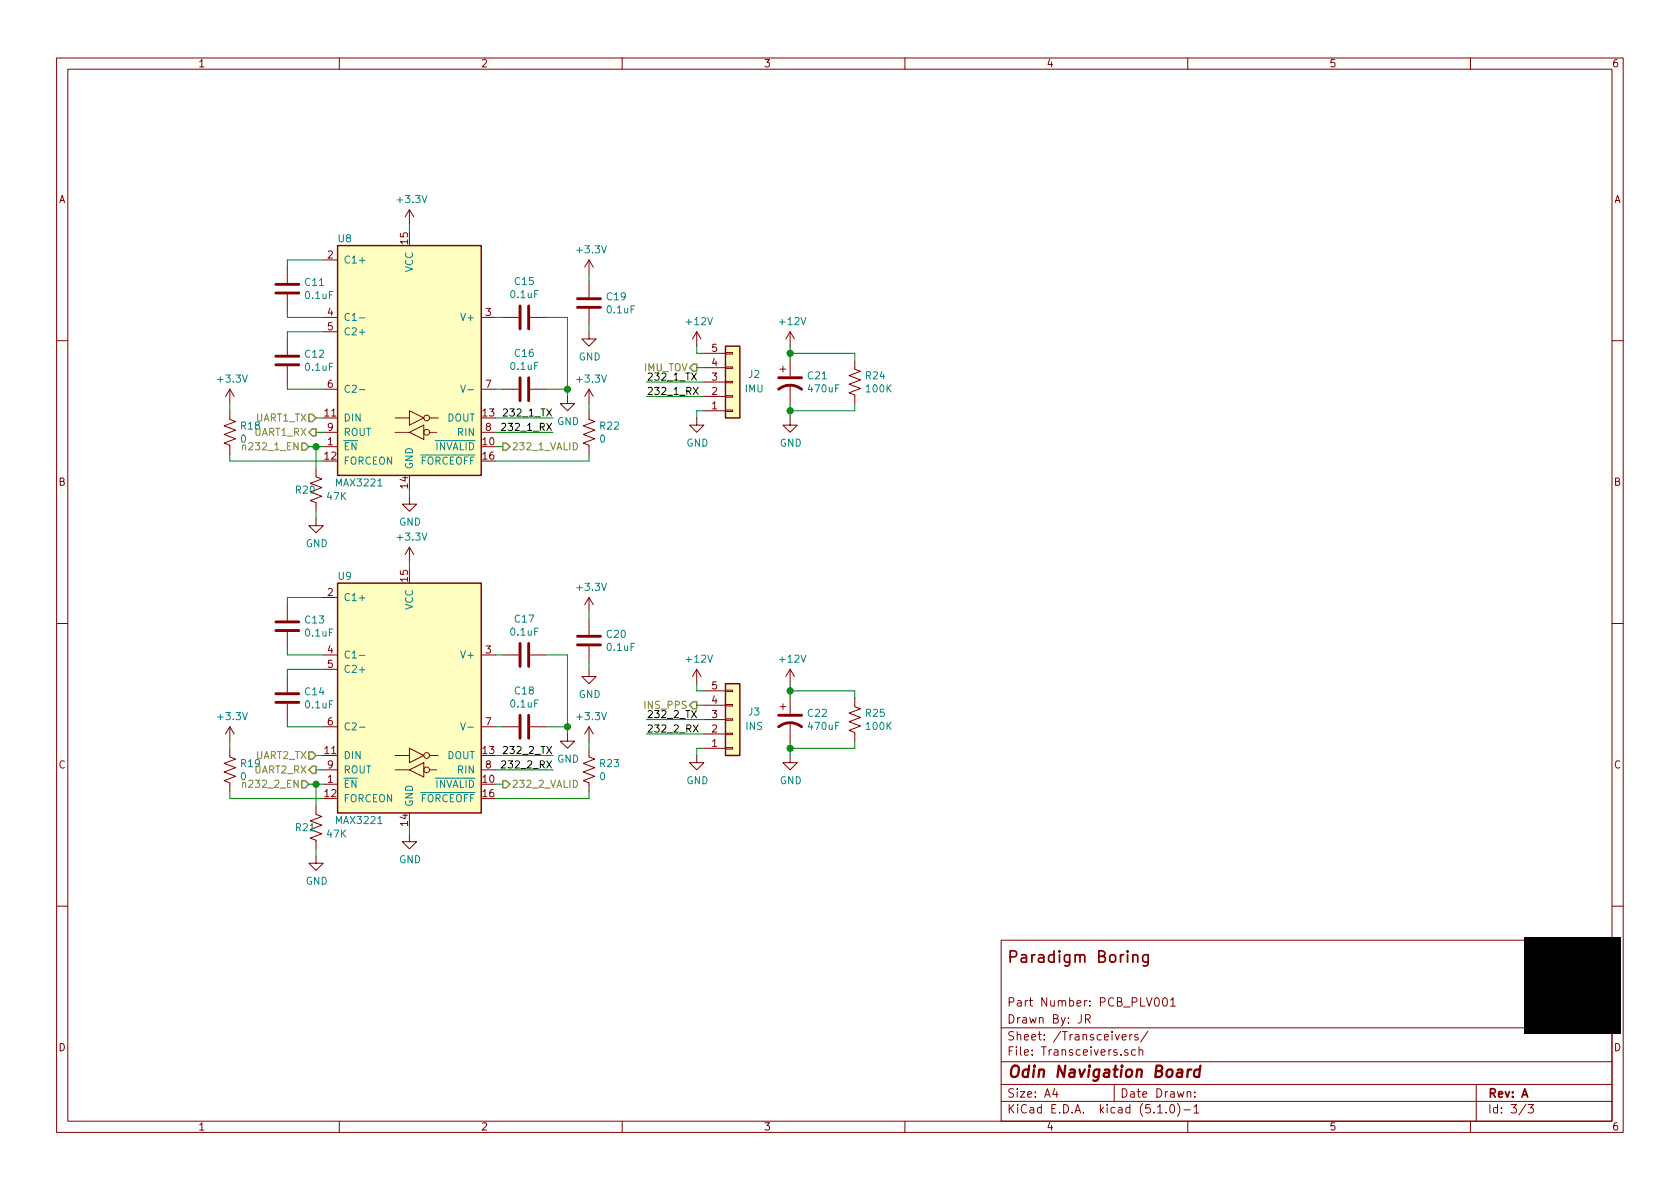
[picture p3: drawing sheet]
EESchema Schematic File Version 4
LIBS:PCB_PLV001_Odin-cache
EELAYER 29 0
EELAYER END
$Descr A4 11693 8268
encoding utf-8
Sheet 3 3
Title "Odin Navigation Board"
Date ""
Rev "A"
Comp ""
Comment1 "JR"
Comment2 "PCB_PLV001"
Comment3 ""
Comment4 ""
$EndDescr
$Comp
L Interface_UART:MAX3221 U?
U 1 1
P 2850 2500
AR Path="/5FB8828C" Ref="U?"  Part="1" 
AR Path="/5FB797DD/5FB8828C" Ref="U8"  Part="1" 
F 0 "U8" H 2400 3350 50  0000 C CNN
F 1 "MAX3221" H 2500 1650 50  0000 C CNN
F 2 "" H 2900 2500 50  0001 C CIN
F 3 "http://www.ti.com/lit/ds/symlink/max3221.pdf" H 2850 3450 50  0001 C CNN
	1    2850 2500
	1    0    0    -1  
$EndComp
Wire Wire Line
	2200 3000 2250 3000
Wire Wire Line
	2250 2900 2200 2900
$Comp
L power:+3.3V #PWR?
U 1 1
P 2850 1550
AR Path="/5FB88296" Ref="#PWR?"  Part="1" 
AR Path="/5FB797DD/5FB88296" Ref="#PWR0110"  Part="1" 
F 0 "#PWR0110" H 2850 1400 50  0001 C CNN
F 1 "+3.3V" H 2865 1723 50  0000 C CNN
F 2 "" H 2850 1550 50  0001 C CNN
F 3 "" H 2850 1550 50  0001 C CNN
	1    2850 1550
	1    0    0    -1  
$EndComp
Wire Wire Line
	2850 1550 2850 1600
$Comp
L power:GND #PWR?
U 1 1
P 2850 3450
AR Path="/5FB8829D" Ref="#PWR?"  Part="1" 
AR Path="/5FB797DD/5FB8829D" Ref="#PWR0111"  Part="1" 
F 0 "#PWR0111" H 2850 3200 50  0001 C CNN
F 1 "GND" H 2855 3277 50  0000 C CNN
F 2 "" H 2850 3450 50  0001 C CNN
F 3 "" H 2850 3450 50  0001 C CNN
	1    2850 3450
	1    0    0    -1  
$EndComp
Wire Wire Line
	2850 3450 2850 3400
$Comp
L Device:C C?
U 1 1
P 2000 2500
AR Path="/5FB882A4" Ref="C?"  Part="1" 
AR Path="/5FB797DD/5FB882A4" Ref="C12"  Part="1" 
F 0 "C12" H 2115 2546 50  0000 L CNN
F 1 "0.1uF" H 2115 2455 50  0000 L CNN
F 2 "" H 2038 2350 50  0001 C CNN
F 3 "~" H 2000 2500 50  0001 C CNN
	1    2000 2500
	1    0    0    -1  
$EndComp
Wire Wire Line
	2250 2300 2000 2300
Wire Wire Line
	2000 2300 2000 2350
Wire Wire Line
	2000 2650 2000 2700
Wire Wire Line
	2000 2700 2250 2700
$Comp
L Device:C C?
U 1 1
P 2000 2000
AR Path="/5FB882AE" Ref="C?"  Part="1" 
AR Path="/5FB797DD/5FB882AE" Ref="C11"  Part="1" 
F 0 "C11" H 2115 2046 50  0000 L CNN
F 1 "0.1uF" H 2115 1955 50  0000 L CNN
F 2 "" H 2038 1850 50  0001 C CNN
F 3 "~" H 2000 2000 50  0001 C CNN
	1    2000 2000
	1    0    0    -1  
$EndComp
Wire Wire Line
	2250 1800 2000 1800
Wire Wire Line
	2000 1800 2000 1850
Wire Wire Line
	2000 2150 2000 2200
Wire Wire Line
	2000 2200 2250 2200
$Comp
L Device:C C?
U 1 1
P 3650 2200
AR Path="/5FB882B8" Ref="C?"  Part="1" 
AR Path="/5FB797DD/5FB882B8" Ref="C15"  Part="1" 
F 0 "C15" V 3398 2200 50  0000 C CNN
F 1 "0.1uF" V 3489 2200 50  0000 C CNN
F 2 "" H 3688 2050 50  0001 C CNN
F 3 "~" H 3650 2200 50  0001 C CNN
	1    3650 2200
	0    1    1    0   
$EndComp
Wire Wire Line
	3450 2200 3500 2200
$Comp
L Device:C C?
U 1 1
P 3650 2700
AR Path="/5FB882BF" Ref="C?"  Part="1" 
AR Path="/5FB797DD/5FB882BF" Ref="C16"  Part="1" 
F 0 "C16" V 3398 2700 50  0000 C CNN
F 1 "0.1uF" V 3489 2700 50  0000 C CNN
F 2 "" H 3688 2550 50  0001 C CNN
F 3 "~" H 3650 2700 50  0001 C CNN
	1    3650 2700
	0    1    1    0   
$EndComp
Wire Wire Line
	3450 2700 3500 2700
Wire Wire Line
	3800 2200 3950 2200
Wire Wire Line
	3950 2200 3950 2700
Wire Wire Line
	3950 2700 3800 2700
Wire Wire Line
	3950 2700 3950 2750
Connection ~ 3950 2700
$Comp
L power:GND #PWR?
U 1 1
P 3950 2750
AR Path="/5FB882CB" Ref="#PWR?"  Part="1" 
AR Path="/5FB797DD/5FB882CB" Ref="#PWR0112"  Part="1" 
F 0 "#PWR0112" H 3950 2500 50  0001 C CNN
F 1 "GND" H 3955 2577 50  0000 C CNN
F 2 "" H 3950 2750 50  0001 C CNN
F 3 "" H 3950 2750 50  0001 C CNN
	1    3950 2750
	1    0    0    -1  
$EndComp
$Comp
L Device:C C?
U 1 1
P 4100 2100
AR Path="/5FB882D1" Ref="C?"  Part="1" 
AR Path="/5FB797DD/5FB882D1" Ref="C19"  Part="1" 
F 0 "C19" H 4215 2146 50  0000 L CNN
F 1 "0.1uF" H 4215 2055 50  0000 L CNN
F 2 "" H 4138 1950 50  0001 C CNN
F 3 "~" H 4100 2100 50  0001 C CNN
	1    4100 2100
	1    0    0    -1  
$EndComp
$Comp
L power:GND #PWR?
U 1 1
P 4100 2300
AR Path="/5FB882D7" Ref="#PWR?"  Part="1" 
AR Path="/5FB797DD/5FB882D7" Ref="#PWR0113"  Part="1" 
F 0 "#PWR0113" H 4100 2050 50  0001 C CNN
F 1 "GND" H 4105 2127 50  0000 C CNN
F 2 "" H 4100 2300 50  0001 C CNN
F 3 "" H 4100 2300 50  0001 C CNN
	1    4100 2300
	1    0    0    -1  
$EndComp
Wire Wire Line
	4100 2250 4100 2300
$Comp
L power:+3.3V #PWR?
U 1 1
P 4100 1900
AR Path="/5FB882DE" Ref="#PWR?"  Part="1" 
AR Path="/5FB797DD/5FB882DE" Ref="#PWR0114"  Part="1" 
F 0 "#PWR0114" H 4100 1750 50  0001 C CNN
F 1 "+3.3V" H 4115 2073 50  0000 C CNN
F 2 "" H 4100 1900 50  0001 C CNN
F 3 "" H 4100 1900 50  0001 C CNN
	1    4100 1900
	1    0    0    -1  
$EndComp
Wire Wire Line
	4100 1900 4100 1950
Wire Wire Line
	3500 3100 3450 3100
Wire Wire Line
	3450 3200 4100 3200
Wire Wire Line
	4100 3200 4100 3150
Wire Wire Line
	2250 3200 1600 3200
Wire Wire Line
	1600 3200 1600 3150
$Comp
L Device:R_US R?
U 1 1
P 1600 3000
AR Path="/5FB882EC" Ref="R?"  Part="1" 
AR Path="/5FB797DD/5FB882EC" Ref="R18"  Part="1" 
F 0 "R18" H 1668 3046 50  0000 L CNN
F 1 "0" H 1668 2955 50  0000 L CNN
F 2 "" V 1640 2990 50  0001 C CNN
F 3 "~" H 1600 3000 50  0001 C CNN
	1    1600 3000
	1    0    0    -1  
$EndComp
$Comp
L Device:R_US R?
U 1 1
P 4100 3000
AR Path="/5FB882F2" Ref="R?"  Part="1" 
AR Path="/5FB797DD/5FB882F2" Ref="R22"  Part="1" 
F 0 "R22" H 4168 3046 50  0000 L CNN
F 1 "0" H 4168 2955 50  0000 L CNN
F 2 "" V 4140 2990 50  0001 C CNN
F 3 "~" H 4100 3000 50  0001 C CNN
	1    4100 3000
	1    0    0    -1  
$EndComp
Wire Wire Line
	4100 2850 4100 2800
$Comp
L power:+3.3V #PWR?
U 1 1
P 4100 2800
AR Path="/5FB882F9" Ref="#PWR?"  Part="1" 
AR Path="/5FB797DD/5FB882F9" Ref="#PWR0115"  Part="1" 
F 0 "#PWR0115" H 4100 2650 50  0001 C CNN
F 1 "+3.3V" H 4115 2973 50  0000 C CNN
F 2 "" H 4100 2800 50  0001 C CNN
F 3 "" H 4100 2800 50  0001 C CNN
	1    4100 2800
	1    0    0    -1  
$EndComp
$Comp
L power:+3.3V #PWR?
U 1 1
P 1600 2800
AR Path="/5FB882FF" Ref="#PWR?"  Part="1" 
AR Path="/5FB797DD/5FB882FF" Ref="#PWR0116"  Part="1" 
F 0 "#PWR0116" H 1600 2650 50  0001 C CNN
F 1 "+3.3V" H 1615 2973 50  0000 C CNN
F 2 "" H 1600 2800 50  0001 C CNN
F 3 "" H 1600 2800 50  0001 C CNN
	1    1600 2800
	1    0    0    -1  
$EndComp
Wire Wire Line
	1600 2850 1600 2800
Text Label 3850 2900 2    50   ~ 0
232_1_TX
Wire Wire Line
	3850 2900 3450 2900
Text Label 3850 3000 2    50   ~ 0
232_1_RX
Wire Wire Line
	3850 3000 3450 3000
$Comp
L Interface_UART:MAX3221 U?
U 1 1
P 2850 4850
AR Path="/5FB8830A" Ref="U?"  Part="1" 
AR Path="/5FB797DD/5FB8830A" Ref="U9"  Part="1" 
F 0 "U9" H 2400 5700 50  0000 C CNN
F 1 "MAX3221" H 2500 4000 50  0000 C CNN
F 2 "" H 2900 4850 50  0001 C CIN
F 3 "http://www.ti.com/lit/ds/symlink/max3221.pdf" H 2850 5800 50  0001 C CNN
	1    2850 4850
	1    0    0    -1  
$EndComp
Wire Wire Line
	2200 5350 2250 5350
Wire Wire Line
	2250 5250 2200 5250
$Comp
L power:+3.3V #PWR?
U 1 1
P 2850 3900
AR Path="/5FB88314" Ref="#PWR?"  Part="1" 
AR Path="/5FB797DD/5FB88314" Ref="#PWR0117"  Part="1" 
F 0 "#PWR0117" H 2850 3750 50  0001 C CNN
F 1 "+3.3V" H 2865 4073 50  0000 C CNN
F 2 "" H 2850 3900 50  0001 C CNN
F 3 "" H 2850 3900 50  0001 C CNN
	1    2850 3900
	1    0    0    -1  
$EndComp
Wire Wire Line
	2850 3900 2850 3950
$Comp
L power:GND #PWR?
U 1 1
P 2850 5800
AR Path="/5FB8831B" Ref="#PWR?"  Part="1" 
AR Path="/5FB797DD/5FB8831B" Ref="#PWR0118"  Part="1" 
F 0 "#PWR0118" H 2850 5550 50  0001 C CNN
F 1 "GND" H 2855 5627 50  0000 C CNN
F 2 "" H 2850 5800 50  0001 C CNN
F 3 "" H 2850 5800 50  0001 C CNN
	1    2850 5800
	1    0    0    -1  
$EndComp
Wire Wire Line
	2850 5800 2850 5750
$Comp
L Device:C C?
U 1 1
P 2000 4850
AR Path="/5FB88322" Ref="C?"  Part="1" 
AR Path="/5FB797DD/5FB88322" Ref="C14"  Part="1" 
F 0 "C14" H 2115 4896 50  0000 L CNN
F 1 "0.1uF" H 2115 4805 50  0000 L CNN
F 2 "" H 2038 4700 50  0001 C CNN
F 3 "~" H 2000 4850 50  0001 C CNN
	1    2000 4850
	1    0    0    -1  
$EndComp
Wire Wire Line
	2250 4650 2000 4650
Wire Wire Line
	2000 4650 2000 4700
Wire Wire Line
	2000 5000 2000 5050
Wire Wire Line
	2000 5050 2250 5050
$Comp
L Device:C C?
U 1 1
P 2000 4350
AR Path="/5FB8832C" Ref="C?"  Part="1" 
AR Path="/5FB797DD/5FB8832C" Ref="C13"  Part="1" 
F 0 "C13" H 2115 4396 50  0000 L CNN
F 1 "0.1uF" H 2115 4305 50  0000 L CNN
F 2 "" H 2038 4200 50  0001 C CNN
F 3 "~" H 2000 4350 50  0001 C CNN
	1    2000 4350
	1    0    0    -1  
$EndComp
Wire Wire Line
	2250 4150 2000 4150
Wire Wire Line
	2000 4150 2000 4200
Wire Wire Line
	2000 4500 2000 4550
Wire Wire Line
	2000 4550 2250 4550
$Comp
L Device:C C?
U 1 1
P 3650 4550
AR Path="/5FB88336" Ref="C?"  Part="1" 
AR Path="/5FB797DD/5FB88336" Ref="C17"  Part="1" 
F 0 "C17" V 3398 4550 50  0000 C CNN
F 1 "0.1uF" V 3489 4550 50  0000 C CNN
F 2 "" H 3688 4400 50  0001 C CNN
F 3 "~" H 3650 4550 50  0001 C CNN
	1    3650 4550
	0    1    1    0   
$EndComp
Wire Wire Line
	3450 4550 3500 4550
$Comp
L Device:C C?
U 1 1
P 3650 5050
AR Path="/5FB8833D" Ref="C?"  Part="1" 
AR Path="/5FB797DD/5FB8833D" Ref="C18"  Part="1" 
F 0 "C18" V 3398 5050 50  0000 C CNN
F 1 "0.1uF" V 3489 5050 50  0000 C CNN
F 2 "" H 3688 4900 50  0001 C CNN
F 3 "~" H 3650 5050 50  0001 C CNN
	1    3650 5050
	0    1    1    0   
$EndComp
Wire Wire Line
	3450 5050 3500 5050
Wire Wire Line
	3800 4550 3950 4550
Wire Wire Line
	3950 4550 3950 5050
Wire Wire Line
	3950 5050 3800 5050
Wire Wire Line
	3950 5050 3950 5100
Connection ~ 3950 5050
$Comp
L power:GND #PWR?
U 1 1
P 3950 5100
AR Path="/5FB88349" Ref="#PWR?"  Part="1" 
AR Path="/5FB797DD/5FB88349" Ref="#PWR0119"  Part="1" 
F 0 "#PWR0119" H 3950 4850 50  0001 C CNN
F 1 "GND" H 3955 4927 50  0000 C CNN
F 2 "" H 3950 5100 50  0001 C CNN
F 3 "" H 3950 5100 50  0001 C CNN
	1    3950 5100
	1    0    0    -1  
$EndComp
$Comp
L Device:C C?
U 1 1
P 4100 4450
AR Path="/5FB8834F" Ref="C?"  Part="1" 
AR Path="/5FB797DD/5FB8834F" Ref="C20"  Part="1" 
F 0 "C20" H 4215 4496 50  0000 L CNN
F 1 "0.1uF" H 4215 4405 50  0000 L CNN
F 2 "" H 4138 4300 50  0001 C CNN
F 3 "~" H 4100 4450 50  0001 C CNN
	1    4100 4450
	1    0    0    -1  
$EndComp
$Comp
L power:GND #PWR?
U 1 1
P 4100 4650
AR Path="/5FB88355" Ref="#PWR?"  Part="1" 
AR Path="/5FB797DD/5FB88355" Ref="#PWR0120"  Part="1" 
F 0 "#PWR0120" H 4100 4400 50  0001 C CNN
F 1 "GND" H 4105 4477 50  0000 C CNN
F 2 "" H 4100 4650 50  0001 C CNN
F 3 "" H 4100 4650 50  0001 C CNN
	1    4100 4650
	1    0    0    -1  
$EndComp
Wire Wire Line
	4100 4600 4100 4650
$Comp
L power:+3.3V #PWR?
U 1 1
P 4100 4250
AR Path="/5FB8835C" Ref="#PWR?"  Part="1" 
AR Path="/5FB797DD/5FB8835C" Ref="#PWR0121"  Part="1" 
F 0 "#PWR0121" H 4100 4100 50  0001 C CNN
F 1 "+3.3V" H 4115 4423 50  0000 C CNN
F 2 "" H 4100 4250 50  0001 C CNN
F 3 "" H 4100 4250 50  0001 C CNN
	1    4100 4250
	1    0    0    -1  
$EndComp
Wire Wire Line
	4100 4250 4100 4300
Wire Wire Line
	3500 5450 3450 5450
Wire Wire Line
	3450 5550 4100 5550
Wire Wire Line
	4100 5550 4100 5500
Wire Wire Line
	2250 5550 1600 5550
Wire Wire Line
	1600 5550 1600 5500
$Comp
L Device:R_US R?
U 1 1
P 1600 5350
AR Path="/5FB8836A" Ref="R?"  Part="1" 
AR Path="/5FB797DD/5FB8836A" Ref="R19"  Part="1" 
F 0 "R19" H 1668 5396 50  0000 L CNN
F 1 "0" H 1668 5305 50  0000 L CNN
F 2 "" V 1640 5340 50  0001 C CNN
F 3 "~" H 1600 5350 50  0001 C CNN
	1    1600 5350
	1    0    0    -1  
$EndComp
$Comp
L Device:R_US R?
U 1 1
P 4100 5350
AR Path="/5FB88370" Ref="R?"  Part="1" 
AR Path="/5FB797DD/5FB88370" Ref="R23"  Part="1" 
F 0 "R23" H 4168 5396 50  0000 L CNN
F 1 "0" H 4168 5305 50  0000 L CNN
F 2 "" V 4140 5340 50  0001 C CNN
F 3 "~" H 4100 5350 50  0001 C CNN
	1    4100 5350
	1    0    0    -1  
$EndComp
Wire Wire Line
	4100 5200 4100 5150
$Comp
L power:+3.3V #PWR?
U 1 1
P 4100 5150
AR Path="/5FB88377" Ref="#PWR?"  Part="1" 
AR Path="/5FB797DD/5FB88377" Ref="#PWR0122"  Part="1" 
F 0 "#PWR0122" H 4100 5000 50  0001 C CNN
F 1 "+3.3V" H 4115 5323 50  0000 C CNN
F 2 "" H 4100 5150 50  0001 C CNN
F 3 "" H 4100 5150 50  0001 C CNN
	1    4100 5150
	1    0    0    -1  
$EndComp
$Comp
L power:+3.3V #PWR?
U 1 1
P 1600 5150
AR Path="/5FB8837D" Ref="#PWR?"  Part="1" 
AR Path="/5FB797DD/5FB8837D" Ref="#PWR0123"  Part="1" 
F 0 "#PWR0123" H 1600 5000 50  0001 C CNN
F 1 "+3.3V" H 1615 5323 50  0000 C CNN
F 2 "" H 1600 5150 50  0001 C CNN
F 3 "" H 1600 5150 50  0001 C CNN
	1    1600 5150
	1    0    0    -1  
$EndComp
Wire Wire Line
	1600 5200 1600 5150
Text Label 3850 5250 2    50   ~ 0
232_2_TX
Wire Wire Line
	3850 5250 3450 5250
Text Label 3850 5350 2    50   ~ 0
232_2_RX
Wire Wire Line
	3850 5350 3450 5350
$Comp
L Device:R_US R?
U 1 1
P 2200 3400
AR Path="/5FB88388" Ref="R?"  Part="1" 
AR Path="/5FB797DD/5FB88388" Ref="R20"  Part="1" 
F 0 "R20" H 2050 3400 50  0000 L CNN
F 1 "47K" H 2268 3355 50  0000 L CNN
F 2 "" V 2240 3390 50  0001 C CNN
F 3 "~" H 2200 3400 50  0001 C CNN
	1    2200 3400
	1    0    0    -1  
$EndComp
Wire Wire Line
	2200 3250 2200 3100
Wire Wire Line
	2200 3100 2250 3100
$Comp
L power:GND #PWR?
U 1 1
P 2200 3600
AR Path="/5FB88390" Ref="#PWR?"  Part="1" 
AR Path="/5FB797DD/5FB88390" Ref="#PWR0124"  Part="1" 
F 0 "#PWR0124" H 2200 3350 50  0001 C CNN
F 1 "GND" H 2205 3427 50  0000 C CNN
F 2 "" H 2200 3600 50  0001 C CNN
F 3 "" H 2200 3600 50  0001 C CNN
	1    2200 3600
	1    0    0    -1  
$EndComp
Wire Wire Line
	2200 3550 2200 3600
$Comp
L Device:R_US R?
U 1 1
P 2200 5750
AR Path="/5FB88397" Ref="R?"  Part="1" 
AR Path="/5FB797DD/5FB88397" Ref="R21"  Part="1" 
F 0 "R21" H 2050 5750 50  0000 L CNN
F 1 "47K" H 2268 5705 50  0000 L CNN
F 2 "" V 2240 5740 50  0001 C CNN
F 3 "~" H 2200 5750 50  0001 C CNN
	1    2200 5750
	1    0    0    -1  
$EndComp
Wire Wire Line
	2200 5600 2200 5450
$Comp
L power:GND #PWR?
U 1 1
P 2200 5950
AR Path="/5FB8839E" Ref="#PWR?"  Part="1" 
AR Path="/5FB797DD/5FB8839E" Ref="#PWR0125"  Part="1" 
F 0 "#PWR0125" H 2200 5700 50  0001 C CNN
F 1 "GND" H 2205 5777 50  0000 C CNN
F 2 "" H 2200 5950 50  0001 C CNN
F 3 "" H 2200 5950 50  0001 C CNN
	1    2200 5950
	1    0    0    -1  
$EndComp
Wire Wire Line
	2200 5900 2200 5950
Wire Wire Line
	2200 5450 2250 5450
Text HLabel 2200 2900 0    50   Input ~ 0
UART1_TX
Text HLabel 2200 3000 0    50   Output ~ 0
UART1_RX
Text HLabel 2150 3100 0    50   Input ~ 0
n232_1_EN
Wire Wire Line
	2150 3100 2200 3100
Connection ~ 2200 3100
Text HLabel 2200 5250 0    50   Input ~ 0
UART2_TX
Text HLabel 2200 5350 0    50   Output ~ 0
UART2_RX
Text HLabel 2150 5450 0    50   Input ~ 0
n232_2_EN
Wire Wire Line
	2150 5450 2200 5450
Connection ~ 2200 5450
Text HLabel 3500 5450 2    50   Output ~ 0
232_2_VALID
Text HLabel 3500 3100 2    50   Output ~ 0
232_1_VALID
$Comp
L Connector_Generic:Conn_01x05 J2
U 1 1
P 5100 2650
F 0 "J2" H 5250 2600 50  0000 C CNN
F 1 "IMU" H 5250 2700 50  0000 C CNN
F 2 "" H 5100 2650 50  0001 C CNN
F 3 "~" H 5100 2650 50  0001 C CNN
	1    5100 2650
	1    0    0    1   
$EndComp
$Comp
L Connector_Generic:Conn_01x05 J3
U 1 1
P 5100 5000
F 0 "J3" H 5250 4950 50  0000 C CNN
F 1 "INS" H 5250 5050 50  0000 C CNN
F 2 "" H 5100 5000 50  0001 C CNN
F 3 "~" H 5100 5000 50  0001 C CNN
	1    5100 5000
	1    0    0    1   
$EndComp
$Comp
L power:GND #PWR?
U 1 1
P 4850 2900
AR Path="/5FBF5562" Ref="#PWR?"  Part="1" 
AR Path="/5FB797DD/5FBF5562" Ref="#PWR0130"  Part="1" 
F 0 "#PWR0130" H 4850 2650 50  0001 C CNN
F 1 "GND" H 4855 2727 50  0000 C CNN
F 2 "" H 4850 2900 50  0001 C CNN
F 3 "" H 4850 2900 50  0001 C CNN
	1    4850 2900
	1    0    0    -1  
$EndComp
Wire Wire Line
	4850 2900 4850 2850
Wire Wire Line
	4850 2850 4900 2850
Wire Wire Line
	4850 5250 4850 5200
Wire Wire Line
	4850 5200 4900 5200
$Comp
L power:GND #PWR?
U 1 1
P 4850 5250
AR Path="/5FBF9345" Ref="#PWR?"  Part="1" 
AR Path="/5FB797DD/5FBF9345" Ref="#PWR0131"  Part="1" 
F 0 "#PWR0131" H 4850 5000 50  0001 C CNN
F 1 "GND" H 4855 5077 50  0000 C CNN
F 2 "" H 4850 5250 50  0001 C CNN
F 3 "" H 4850 5250 50  0001 C CNN
	1    4850 5250
	1    0    0    -1  
$EndComp
$Comp
L power:+12V #PWR0132
U 1 1
P 4850 2400
F 0 "#PWR0132" H 4850 2250 50  0001 C CNN
F 1 "+12V" H 4865 2573 50  0000 C CNN
F 2 "" H 4850 2400 50  0001 C CNN
F 3 "" H 4850 2400 50  0001 C CNN
	1    4850 2400
	1    0    0    -1  
$EndComp
Wire Wire Line
	4850 2400 4850 2450
Wire Wire Line
	4850 2450 4900 2450
$Comp
L power:+12V #PWR0133
U 1 1
P 4850 4750
F 0 "#PWR0133" H 4850 4600 50  0001 C CNN
F 1 "+12V" H 4865 4923 50  0000 C CNN
F 2 "" H 4850 4750 50  0001 C CNN
F 3 "" H 4850 4750 50  0001 C CNN
	1    4850 4750
	1    0    0    -1  
$EndComp
Wire Wire Line
	4850 4750 4850 4800
Wire Wire Line
	4850 4800 4900 4800
Text Label 4500 5000 0    50   ~ 0
232_2_TX
Wire Wire Line
	4500 5000 4900 5000
Text Label 4500 5100 0    50   ~ 0
232_2_RX
Wire Wire Line
	4500 5100 4900 5100
Text Label 4500 2650 0    50   ~ 0
232_1_TX
Wire Wire Line
	4500 2650 4900 2650
Text Label 4500 2750 0    50   ~ 0
232_1_RX
Wire Wire Line
	4500 2750 4900 2750
Text HLabel 4850 4900 0    50   Output ~ 0
INS_PPS
Wire Wire Line
	4850 4900 4900 4900
Text HLabel 4850 2550 0    50   Output ~ 0
IMU_TOV
Wire Wire Line
	4850 2550 4900 2550
$Comp
L Device:CP1 C22
U 1 1
P 5500 5000
F 0 "C22" H 5615 5046 50  0000 L CNN
F 1 "470uF" H 5615 4955 50  0000 L CNN
F 2 "" H 5500 5000 50  0001 C CNN
F 3 "~" H 5500 5000 50  0001 C CNN
	1    5500 5000
	1    0    0    -1  
$EndComp
$Comp
L power:+12V #PWR0134
U 1 1
P 5500 4750
F 0 "#PWR0134" H 5500 4600 50  0001 C CNN
F 1 "+12V" H 5515 4923 50  0000 C CNN
F 2 "" H 5500 4750 50  0001 C CNN
F 3 "" H 5500 4750 50  0001 C CNN
	1    5500 4750
	1    0    0    -1  
$EndComp
Wire Wire Line
	5500 4750 5500 4800
$Comp
L power:GND #PWR?
U 1 1
P 5500 5250
AR Path="/5FC25E6F" Ref="#PWR?"  Part="1" 
AR Path="/5FB797DD/5FC25E6F" Ref="#PWR0135"  Part="1" 
F 0 "#PWR0135" H 5500 5000 50  0001 C CNN
F 1 "GND" H 5505 5077 50  0000 C CNN
F 2 "" H 5500 5250 50  0001 C CNN
F 3 "" H 5500 5250 50  0001 C CNN
	1    5500 5250
	1    0    0    -1  
$EndComp
Wire Wire Line
	5500 5250 5500 5200
$Comp
L Device:R_US R25
U 1 1
P 5950 5000
F 0 "R25" H 6018 5046 50  0000 L CNN
F 1 "100K" H 6018 4955 50  0000 L CNN
F 2 "" V 5990 4990 50  0001 C CNN
F 3 "~" H 5950 5000 50  0001 C CNN
	1    5950 5000
	1    0    0    -1  
$EndComp
Wire Wire Line
	5500 5200 5950 5200
Wire Wire Line
	5950 5200 5950 5150
Connection ~ 5500 5200
Wire Wire Line
	5500 5200 5500 5150
Wire Wire Line
	5950 4850 5950 4800
Wire Wire Line
	5950 4800 5500 4800
Connection ~ 5500 4800
Wire Wire Line
	5500 4800 5500 4850
$Comp
L Device:CP1 C21
U 1 1
P 5500 2650
F 0 "C21" H 5615 2696 50  0000 L CNN
F 1 "470uF" H 5615 2605 50  0000 L CNN
F 2 "" H 5500 2650 50  0001 C CNN
F 3 "~" H 5500 2650 50  0001 C CNN
	1    5500 2650
	1    0    0    -1  
$EndComp
$Comp
L power:+12V #PWR0136
U 1 1
P 5500 2400
F 0 "#PWR0136" H 5500 2250 50  0001 C CNN
F 1 "+12V" H 5515 2573 50  0000 C CNN
F 2 "" H 5500 2400 50  0001 C CNN
F 3 "" H 5500 2400 50  0001 C CNN
	1    5500 2400
	1    0    0    -1  
$EndComp
Wire Wire Line
	5500 2400 5500 2450
$Comp
L power:GND #PWR?
U 1 1
P 5500 2900
AR Path="/5FC3A7A6" Ref="#PWR?"  Part="1" 
AR Path="/5FB797DD/5FC3A7A6" Ref="#PWR0137"  Part="1" 
F 0 "#PWR0137" H 5500 2650 50  0001 C CNN
F 1 "GND" H 5505 2727 50  0000 C CNN
F 2 "" H 5500 2900 50  0001 C CNN
F 3 "" H 5500 2900 50  0001 C CNN
	1    5500 2900
	1    0    0    -1  
$EndComp
Wire Wire Line
	5500 2900 5500 2850
$Comp
L Device:R_US R24
U 1 1
P 5950 2650
F 0 "R24" H 6018 2696 50  0000 L CNN
F 1 "100K" H 6018 2605 50  0000 L CNN
F 2 "" V 5990 2640 50  0001 C CNN
F 3 "~" H 5950 2650 50  0001 C CNN
	1    5950 2650
	1    0    0    -1  
$EndComp
Wire Wire Line
	5500 2850 5950 2850
Wire Wire Line
	5950 2850 5950 2800
Connection ~ 5500 2850
Wire Wire Line
	5500 2850 5500 2800
Wire Wire Line
	5950 2500 5950 2450
Wire Wire Line
	5950 2450 5500 2450
Connection ~ 5500 2450
Wire Wire Line
	5500 2450 5500 2500
$EndSCHEMATC
